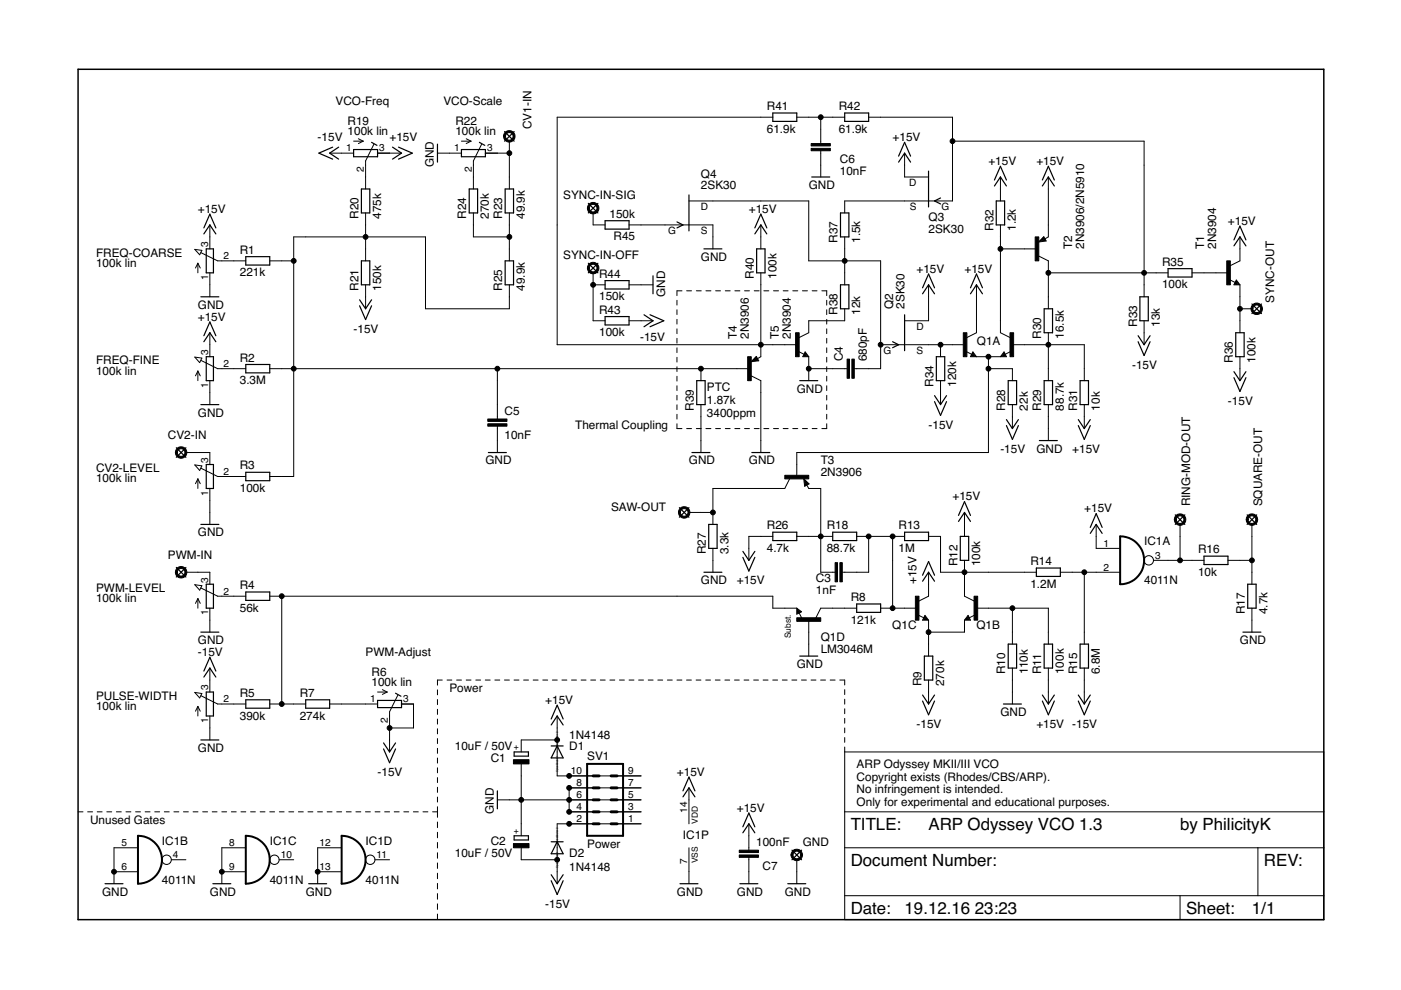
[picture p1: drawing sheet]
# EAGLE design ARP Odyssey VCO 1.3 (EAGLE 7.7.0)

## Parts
C1  10uF / 50V  CPOL-EUE2,5-6E  [E2,5-6E]
C2  10uF / 50V  CPOL-EUE2,5-6E  [E2,5-6E]
C3  1nF  C-EU050-045X075  [C050-045X075]
C4  680pF  C-EU050-045X075  [C050-045X075]
C5  10nF  C-EU050-045X075  [C050-045X075]
C6  10nF  C-EU050-045X075  [C050-045X075]
C7  100nF  C-EU050-045X075  [C050-045X075]
CV1-IN  SE11  [SE11]
CV2-IN  SE11  [SE11]
CV2-LEVEL  100k lin  RK11K112  [RK11K112]
D1  1N4148  1N4148DO35-7  [DO35-7]
D2  1N4148  1N4148DO35-7  [DO35-7]
FREQ-COARSE  100k lin  RK11K112  [RK11K112]
FREQ-FINE  100k lin  RK11K112  [RK11K112]
GND  SE11  [SE11]
IC1  4011N  [DIL14]
PULSE-WIDTH  100k lin  RK11K112  [RK11K112]
PWM-IN  SE11  [SE11]
PWM-LEVEL  100k lin  RK11K112  [RK11K112]
Q1  LM3046M  LM3046M/NOPB  [SO14]
Q2  2SK30  [TO92]
Q3  2SK30  [TO92]
Q4  2SK30  [TO92]
R1  221k  R-EU_0207/7  [0207/7]
R2  3.3M  R-EU_0207/7  [0207/7]
R3  100k  R-EU_0207/7  [0207/7]
R4  56k  R-EU_0207/7  [0207/7]
R5  390k  R-EU_0207/7  [0207/7]
R6  100k lin  R-TRIMM64W  [RTRIM64W]
R7  274k  R-EU_0207/7  [0207/7]
R8  121k  R-EU_0207/7  [0207/7]
R9  270k  R-EU_0207/7  [0207/7]
R10  110k  R-EU_0207/7  [0207/7]
R11  100k  R-EU_0207/7  [0207/7]
R12  100k  R-EU_0207/7  [0207/7]
R13  1M  R-EU_0207/7  [0207/7]
R14  1.2M  R-EU_0207/7  [0207/7]
R15  6.8M  R-EU_0207/7  [0207/7]
R16  10k  R-EU_0207/7  [0207/7]
R17  4.7k  R-EU_0207/7  [0207/7]
R18  88.7k  R-EU_0207/7  [0207/7]
R19  100k lin  R-TRIMM64W  [RTRIM64W]
R20  475k  R-EU_0207/7  [0207/7]
R21  150k  R-EU_0207/7  [0207/7]
R22  100k lin  R-TRIMM64W  [RTRIM64W]
R23  49.9k  R-EU_0207/7  [0207/7]
R24  270k  R-EU_0207/7  [0207/7]
R25  49.9k  R-EU_0207/7  [0207/7]
R26  4.7k  R-EU_0207/7  [0207/7]
R27  3.3k  R-EU_0207/7  [0207/7]
R28  22k  R-EU_0207/7  [0207/7]
R29  88.7k  R-EU_0207/7  [0207/7]
R30  16.5k  R-EU_0207/7  [0207/7]
R31  10k  R-EU_0207/7  [0207/7]
R32  1.2k  R-EU_0207/7  [0207/7]
R33  13k  R-EU_0207/7  [0207/7]
R34  120k  R-EU_0207/7  [0207/7]
R35  100k  R-EU_0207/7  [0207/7]
R36  100k  R-EU_0207/7  [0207/7]
R37  1.5k  R-EU_0207/7  [0207/7]
R38  12k  R-EU_0207/7  [0207/7]
R39  PTC 1.87k  R-EU_0207/7  [0207/7]
R40  100k  R-EU_0207/7  [0207/7]
R41  61.9k  R-EU_0207/7  [0207/7]
R42  61.9k  R-EU_0207/7  [0207/7]
R43  100k  R-EU_0207/7  [0207/7]
R44  150k  R-EU_0207/7  [0207/7]
R45  150k  R-EU_0207/7  [0207/7]
RING-MOD-OUT  SE11  [SE11]
SAW-OUT  SE11  [SE11]
SQUARE-OUT  SE11  [SE11]
SV1  Power  ML10  [ML10]
SYNC-IN-OFF  SE11  [SE11]
SYNC-IN-SIG  SE11  [SE11]
SYNC-OUT  SE11  [SE11]
T1  2N3904  2N3904-NPN-TO92-EBC  [TO92-EBC]
T2  2N3906/2N5910  2N3906-PNP-TO92-EBC  [TO92-EBC]
T3  2N3906  2N3906-PNP-TO92-EBC  [TO92-EBC]
T4  2N3906  2N3906-PNP-TO92-EBC  [TO92-EBC]
T5  2N3904  2N3904-NPN-TO92-EBC  [TO92-EBC]

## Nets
+15V: C1.+ C7.2 D1.C FREQ-COARSE.3(E) FREQ-FINE.3(E) IC1.1(A:I0) IC1.14(P:VDD) Q1.5(A:C2) Q1.11(C:C) Q2.3(D) Q3.3(D) R11.2 R12.2 R19.3(E) R26.1 R31.2 R32.2 R40.1 T1.C T2.E
-15V: C2.- D2.A PULSE-WIDTH.3(E) R6.2(S) R6.3(E) R9.1 R15.1 R19.1(A) R21.2 R28.1 R33.1 R34.1 R36.2 R43.2
GND: C1.- C2.+ C4.1 C5.2 C6.2 C7.1 CV2-LEVEL.1(A) FREQ-COARSE.1(A) FREQ-FINE.1(A) GND.MP IC1.5(B:I0) IC1.6(B:I1) IC1.7(P:VSS) IC1.8(C:I0) IC1.9(C:I1) IC1.12(D:I0) IC1.13(D:I1) PULSE-WIDTH.1(A) PWM-LEVEL.1(A) Q1.12(D:B) Q4.1(S) R10.1 R17.1 R22.1(A) R27.2 R29.1 R39.1 R44.2 SV1.3 SV1.4 SV1.5 SV1.6 SV1.7 SV1.8 T4.C T5.E
N$1: D2.C SV1.1 SV1.2
N$2: FREQ-COARSE.2(S) R1.1
N$3: FREQ-FINE.2(S) R2.1
N$4: C5.1 R1.2 R2.2 R3.2 R20.2 R21.1 R25.2 R39.2 T4.B
N$5: D1.A SV1.9 SV1.10
N$6: CV2-LEVEL.2(S) R3.1
N$7: CV2-IN.MP CV2-LEVEL.3(E)
N$8: PWM-IN.MP PWM-LEVEL.3(E)
N$9: PWM-LEVEL.2(S) R4.1
N$10: PULSE-WIDTH.2(S) R5.1
N$11: Q1.13(D:E) R4.2 R5.2 R7.1
N$12: R6.1(A) R7.2
N$13: Q1.14(D:C) R8.1
N$14: C3.2 Q1.9(C:B) R8.2 R13.1 R18.2
N$15: Q1.7(B:E) Q1.10(C:E) R9.2
N$16: Q1.6(B:B) R10.2 R11.1
N$17: Q1.8(B:C) R12.1 R13.2 R14.1
N$18: IC1.2(A:I1) R14.2 R15.2
N$19: IC1.3(A:O) R16.1 RING-MOD-OUT.MP
N$20: R16.2 R17.2 SQUARE-OUT.MP
N$21: C3.1 R18.1 R26.2 T3.E
N$22: R19.2(S) R20.1
N$23: R22.2(S) R24.1
N$24: R23.2 R24.2 R25.1
N$25: CV1-IN.MP R22.3(E) R23.1
N$26: Q1.3(A:E) R28.2 T3.B
N$27: R27.1 SAW-OUT.MP T3.C
N$28: Q1.2(A:B1) R29.2 R30.1 R31.1
N$29: Q3.2(G) R30.2 R33.2 R35.2 R42.1 T2.C
N$30: Q1.1(A:C1) R32.1 T2.B
N$31: Q1.4(A:B2) Q2.1(S) R34.2
N$32: R36.1 SYNC-OUT.MP T1.E
N$33: R35.1 T1.B
N$34: Q3.1(S) R37.1
N$35: C6.1 R41.1 R42.2
N$36: R38.2 T5.C
N$38: R40.2 R41.2 T4.E T5.B
N$39: R43.1 R44.1 SYNC-IN-OFF.MP
N$40: Q4.2(G) R45.1
N$41: R45.2 SYNC-IN-SIG.MP
N$42: C4.2 Q2.2(G) Q4.3(D) R37.2 R38.1
Unconnected: IC1.4(B:O) IC1.10(C:O) IC1.11(D:O)

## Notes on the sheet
- VCO-Freq | VCO-Scale
- PTC
  1.87k
  3400ppm
- Thermal Coupling
- PWM-Adjust
- Power
- ARP Odyssey MKII/III VCO
  Copyright exists (Rhodes/CBS/ARP).
  No infringement is intended.
  Only for experimental and educational purposes.
- Unused Gates
- by PhilicityK
